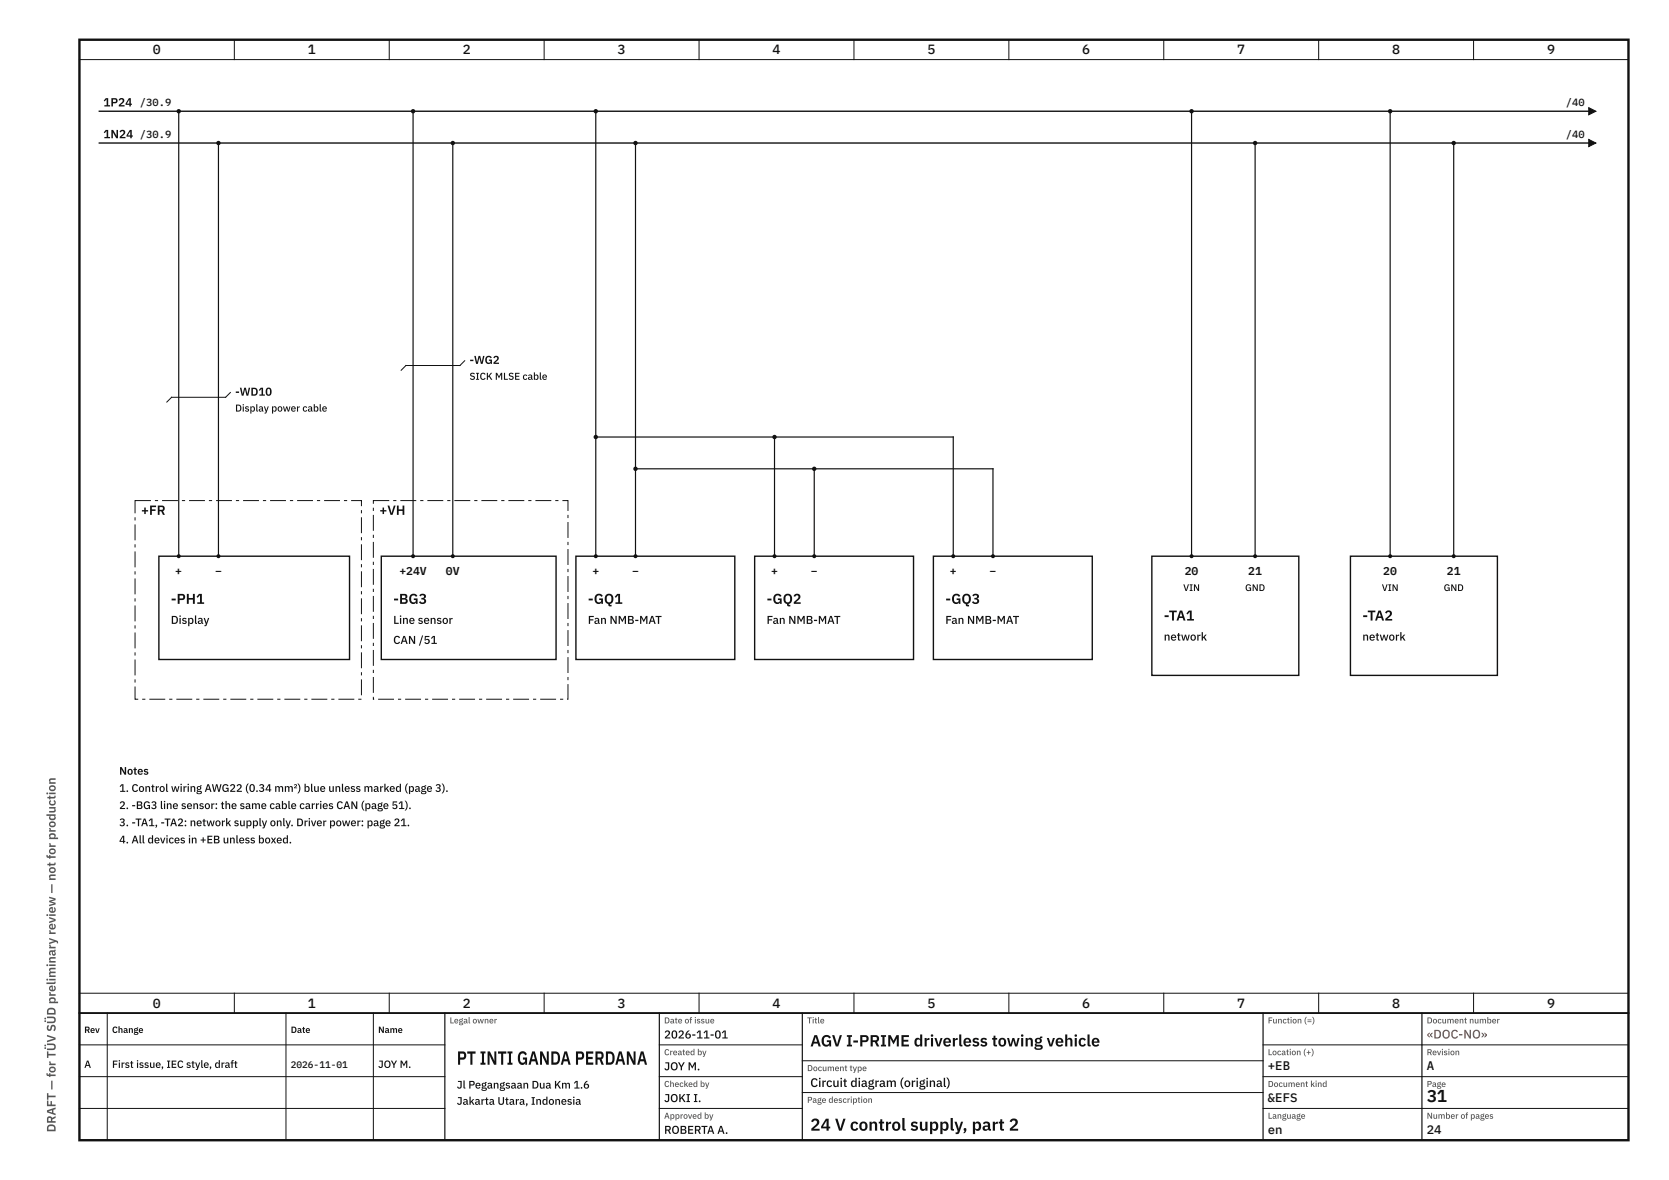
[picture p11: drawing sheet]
<svg xmlns="http://www.w3.org/2000/svg" width="420mm" height="297mm" viewBox="0 0 420 297" stroke-linecap="round" stroke-linejoin="round" font-family="sans-serif">
<path d="M20 10h390v277h-390z" fill="none" stroke="#111" stroke-width=".6"/>
<g fill="none" stroke="#111" stroke-width=".25">
<path d="M20 15h390M59 10v5M98 10v5M137 10v5M176 10v5M215 10v5M254 10v5M293 10v5M332 10v5M371 10v5M20 250h390M20 255h390"/>
<path d="M27 255v32M59 250v5M72 255v32M94 255v32M98 250v5M137 250v5M176 250v5M215 250v5M254 250v5M293 250v5M332 250v5M371 250v5"/>
<path d="M20 263h92M20 271h92M20 279h92M166 263h36M166 271h36M166 279h36M202 267h116M202 275h116M318 263h92M318 271h92M318 279h92"/>
</g>
<path d="M20 255h390" fill="none" stroke="#111" stroke-width=".45"/>
<path d="M112 255v32M166 255v32M202 255v32M318 255v32M358 255v32" fill="none" stroke="#111" stroke-width=".3"/>
<path d="M25 28h375" fill="none" stroke="#111" stroke-width=".35"/>
<path d="M400 27.1l1.8 .9-1.8 .9z" fill="#111"/>
<path d="M400 27.1l1.8 .9-1.8 .9z" fill="none" stroke="#111" stroke-width=".25"/>
<path d="M25 36h375" fill="none" stroke="#111" stroke-width=".35"/>
<path d="M400 35.1l1.8 .9-1.8 .9z" fill="#111"/>
<path d="M400 35.1l1.8 .9-1.8 .9z" fill="none" stroke="#111" stroke-width=".25"/>
<path d="M45 28v112" fill="none" stroke="#111" stroke-width=".3"/>
<circle cx="45" cy="28" r=".55" fill="#111"/>
<path d="M55 36v104" fill="none" stroke="#111" stroke-width=".3"/>
<circle cx="55" cy="36" r=".55" fill="#111"/>
<path d="M104 28v112" fill="none" stroke="#111" stroke-width=".3"/>
<circle cx="104" cy="28" r=".55" fill="#111"/>
<path d="M114 36v104" fill="none" stroke="#111" stroke-width=".3"/>
<circle cx="114" cy="36" r=".55" fill="#111"/>
<path d="M150 28v112" fill="none" stroke="#111" stroke-width=".3"/>
<circle cx="150" cy="28" r=".55" fill="#111"/>
<path d="M160 36v104" fill="none" stroke="#111" stroke-width=".3"/>
<circle cx="160" cy="36" r=".55" fill="#111"/>
<path d="M300 28v112" fill="none" stroke="#111" stroke-width=".3"/>
<circle cx="300" cy="28" r=".55" fill="#111"/>
<path d="M316 36v104" fill="none" stroke="#111" stroke-width=".3"/>
<circle cx="316" cy="36" r=".55" fill="#111"/>
<path d="M350 28v112" fill="none" stroke="#111" stroke-width=".3"/>
<circle cx="350" cy="28" r=".55" fill="#111"/>
<path d="M366 36v104" fill="none" stroke="#111" stroke-width=".3"/>
<circle cx="366" cy="36" r=".55" fill="#111"/>
<path d="M150 110h90" fill="none" stroke="#111" stroke-width=".3"/>
<g fill="#111">
<circle cx="150" cy="110" r=".55"/>
<circle cx="195" cy="110" r=".55"/>
</g>
<path d="M160 118h90M195 110v30M240 110v30" fill="none" stroke="#111" stroke-width=".3"/>
<g fill="#111">
<circle cx="160" cy="118" r=".55"/>
<circle cx="205" cy="118" r=".55"/>
</g>
<path d="M205 118v22M250 118v22" fill="none" stroke="#111" stroke-width=".3"/>
<path d="M39 125.9h.8v.2h-.8zM40.8 125.9h4v.2h-4zM45.8 125.9h.8v.2h-.8zM47.6 125.9h4v.2h-4zM52.6 125.9h.8v.2h-.8zM54.4 125.9h4v.2h-4zM59.4 125.9h.8v.2h-.8zM61.2 125.9h4v.2h-4zM66.2 125.9h.8v.2h-.8zM68 125.9h4v.2h-4zM73 125.9h.8v.2h-.8zM74.8 125.9h4v.2h-4zM79.8 125.9h.8v.2h-.8zM81.6 125.9h4v.2h-4zM86.6 125.9h.8v.2h-.8zM88.4 125.9h2.7v1.5h-.2l.1-1.4-2.6 .1zM90.9 128.4h.2v.8h-.2zM90.9 130.2h.2v4h-.2zM90.9 135.2h.2v.8h-.2zM90.9 137h.2v4h-.2zM90.9 142h.2v.8h-.2zM90.9 143.8h.2v4h-.2zM90.9 148.8h.2v.8h-.2zM90.9 150.6h.2v4h-.2zM90.9 155.6h.2v.8h-.2zM90.9 157.4h.2v4h-.2zM90.9 162.4h.2v.8h-.2zM90.9 164.2h.2v4h-.2zM90.9 169.2h.2v.8h-.2zM90.9 171h.2v4h-.2zM90.2 175.9h.8v.2h-.8zM85.2 175.9h4v.2h-4zM83.4 175.9h.8v.2h-.8zM78.4 175.9h4v.2h-4zM76.6 175.9h.8v.2h-.8zM71.6 175.9h4v.2h-4zM69.8 175.9h.8v.2h-.8zM64.8 175.9h4v.2h-4zM63 175.9h.8v.2h-.8zM58 175.9h4v.2h-4zM56.2 175.9h.8v.2h-.8zM51.2 175.9h4v.2h-4zM49.4 175.9h.8v.2h-.8zM44.4 175.9h4v.2h-4zM42.6 175.9h.8v.2h-.8zM37.6 175.9h4v.2h-4zM35.8 175.9h.8v.2h-.8zM33.9 172.8h.2l-.1 3.2 .8-.1v.2h-.9zM33.9 171h.2v.8h-.2zM33.9 166h.2v4h-.2zM33.9 164.2h.2v.8h-.2zM33.9 159.2h.2v4h-.2zM33.9 157.4h.2v.8h-.2zM33.9 152.4h.2v4h-.2zM33.9 150.6h.2v.8h-.2zM33.9 145.6h.2v4h-.2zM33.9 143.8h.2v.8h-.2zM33.9 138.8h.2v4h-.2zM33.9 137h.2v.8h-.2zM33.9 132h.2v4h-.2zM33.9 130.2h.2v.8h-.2zM33.9 125.9h4.1v.2l-4-.1 .1 3.2h-.2z" fill="#111"/>
<path d="M40 140h48v26h-48z" fill="#fff"/>
<path d="M40 140h48v26h-48z" fill="none" stroke="#111" stroke-width=".35"/>
<g fill="#111">
<path d="M99 125.9h.8v.2h-.8zM100.8 125.9h4v.2h-4zM105.8 125.9h.8v.2h-.8zM107.6 125.9h4v.2h-4zM112.6 125.9h.8v.2h-.8zM114.4 125.9h4v.2h-4zM119.4 125.9h.8v.2h-.8zM121.2 125.9h4v.2h-4zM126.2 125.9h.8v.2h-.8zM128 125.9h4v.2h-4zM133 125.9h.8v.2h-.8zM134.8 125.9h4v.2h-4zM139.8 125.9h.8v.2h-.8zM141.6 125.9h1.5v2.7h-.2l.1-2.6-1.4 .1zM142.9 129.6h.2v.8h-.2zM142.9 131.4h.2v4h-.2zM142.9 136.4h.2v.8h-.2zM142.9 138.2h.2v4h-.2zM142.9 143.2h.2v.8h-.2zM142.9 145h.2v4h-.2zM142.9 150h.2v.8h-.2zM142.9 151.8h.2v4h-.2zM142.9 156.8h.2v.8h-.2zM142.9 158.6h.2v4h-.2zM142.9 163.6h.2v.8h-.2zM142.9 165.4h.2v4h-.2zM142.9 170.4h.2v.8h-.2zM142.9 172.2h.2v3.9h-.3v-.2l.2 .1zM141 175.9h.8v.2h-.8zM136 175.9h4v.2h-4zM134.2 175.9h.8v.2h-.8zM129.2 175.9h4v.2h-4zM127.4 175.9h.8v.2h-.8zM122.4 175.9h4v.2h-4zM120.6 175.9h.8v.2h-.8zM115.6 175.9h4v.2h-4zM113.8 175.9h.8v.2h-.8zM108.8 175.9h4v.2h-4zM107 175.9h.8v.2h-.8zM102 175.9h4v.2h-4zM100.2 175.9h.8v.2h-.8zM95.2 175.9h4v.2h-4zM93.9 175.4h.2l-.1 .6 .2-.1v.2h-.3zM93.9 170.4h.2v4h-.2zM93.9 168.6h.2v.8h-.2zM93.9 163.6h.2v4h-.2zM93.9 161.8h.2v.8h-.2zM93.9 156.8h.2v4h-.2zM93.9 155h.2v.8h-.2zM93.9 150h.2v4h-.2zM93.9 148.2h.2v.8h-.2zM93.9 143.2h.2v4h-.2zM93.9 141.4h.2v.8h-.2zM93.9 136.4h.2v4h-.2zM93.9 134.6h.2v.8h-.2zM93.9 129.6h.2v4h-.2zM93.9 127.8h.2v.8h-.2zM93.9 125.9h4.1v.2l-4-.1 .1 .8h-.2z"/>
<circle cx="45" cy="140" r=".5"/>
<circle cx="55" cy="140" r=".5"/>
</g>
<path d="M96 140h44v26h-44z" fill="#fff"/>
<path d="M96 140h44v26h-44z" fill="none" stroke="#111" stroke-width=".35"/>
<g fill="#111">
<circle cx="104" cy="140" r=".5"/>
<circle cx="114" cy="140" r=".5"/>
</g>
<path d="M145 140h40v26h-40z" fill="#fff"/>
<path d="M145 140h40v26h-40z" fill="none" stroke="#111" stroke-width=".35"/>
<g fill="#111">
<circle cx="150" cy="140" r=".5"/>
<circle cx="160" cy="140" r=".5"/>
</g>
<path d="M190 140h40v26h-40z" fill="#fff"/>
<path d="M190 140h40v26h-40z" fill="none" stroke="#111" stroke-width=".35"/>
<g fill="#111">
<circle cx="195" cy="140" r=".5"/>
<circle cx="205" cy="140" r=".5"/>
</g>
<path d="M235 140h40v26h-40z" fill="#fff"/>
<path d="M235 140h40v26h-40z" fill="none" stroke="#111" stroke-width=".35"/>
<g fill="#111">
<circle cx="240" cy="140" r=".5"/>
<circle cx="250" cy="140" r=".5"/>
</g>
<path d="M290 140h37v30h-37z" fill="#fff"/>
<path d="M290 140h37v30h-37z" fill="none" stroke="#111" stroke-width=".35"/>
<g fill="#111">
<circle cx="300" cy="140" r=".5"/>
<circle cx="316" cy="140" r=".5"/>
</g>
<path d="M340 140h37v30h-37z" fill="#fff"/>
<path d="M340 140h37v30h-37z" fill="none" stroke="#111" stroke-width=".35"/>
<g fill="#111">
<circle cx="350" cy="140" r=".5"/>
<circle cx="366" cy="140" r=".5"/>
</g>
<path d="M58 98.8l-1.2 1.2h-13.6l-1.2 1.2M117 90.8l-1.2 1.2h-13.6l-1.2 1.2" fill="none" stroke="#111" stroke-width=".25"/>
<text font-size="4.8" fill="#111" x="115" y="268">PT INTI GANDA PERDANA</text>
<g font-size="4.3" fill="#111">
<text x="359.2" y="277.4">31</text>
<text x="204" y="284.6">24 V control supply, part 2</text>
</g>
<text font-size="4.1" fill="#111" x="204" y="263.4">AGV I-PRIME driverless towing vehicle</text>
<g font-size="3.6" fill="#111">
<text x="43" y="152">-PH1</text>
<text x="99" y="152">-BG3</text>
<text x="148" y="152">-GQ1</text>
<text x="193" y="152">-GQ2</text>
<text x="238" y="152">-GQ3</text>
<text x="293" y="156.2">-TA1</text>
<text x="343" y="156.2">-TA2</text>
</g>
<g font-size="3.4" fill="#111">
<text x="38.5" y="13.6">0</text>
<text x="77.5" y="13.6">1</text>
<text x="116.5" y="13.6">2</text>
<text x="155.5" y="13.6">3</text>
<text x="194.5" y="13.6">4</text>
<text x="233.5" y="13.6">5</text>
<text x="272.5" y="13.6">6</text>
<text x="311.5" y="13.6">7</text>
<text x="350.5" y="13.6">8</text>
<text x="389.5" y="13.6">9</text>
<text x="35.5" y="129.6">+FR</text>
<text x="95.5" y="129.6">+VH</text>
<text x="38.5" y="253.6">0</text>
<text x="77.5" y="253.6">1</text>
<text x="116.5" y="253.6">2</text>
<text x="155.5" y="253.6">3</text>
<text x="194.5" y="253.6">4</text>
<text x="233.5" y="253.6">5</text>
<text x="272.5" y="253.6">6</text>
<text x="311.5" y="253.6">7</text>
<text x="350.5" y="253.6">8</text>
<text x="389.5" y="253.6">9</text>
</g>
<text font-size="3.1" fill="#c0392b" x="359.2" y="261.4">«DOC-NO»</text>
<g font-size="3.1" fill="#111">
<text x="319.2" y="269.4">+EB</text>
<text x="359.2" y="269.4">A</text>
<text x="204" y="273.6">Circuit diagram (original)</text>
<text x="319.2" y="277.4">&amp;EFS</text>
<text x="319.2" y="285.4">en</text>
<text x="359.2" y="285.4">24</text>
</g>
<text font-size="3.1" fill="#555" x="14" y="285" transform="rotate(-90 14 285)">DRAFT — for TÜV SÜD preliminary review — not for production</text>
<g font-size="3" fill="#111">
<text x="26" y="26.8">1P24</text>
<text x="26" y="34.8">1N24</text>
</g>
<g font-size="2.9" fill="#111">
<text x="118.2" y="91.6">-WG2</text>
<text x="59.2" y="99.6">-WD10</text>
<text x="44.1" y="144.8">+</text>
<text x="54.1" y="144.8">−</text>
<text x="100.5" y="144.8">+24V</text>
<text x="112.3" y="144.8">0V</text>
<text x="149.1" y="144.8">+</text>
<text x="159.1" y="144.8">−</text>
<text x="194.1" y="144.8">+</text>
<text x="204.1" y="144.8">−</text>
<text x="239.1" y="144.8">+</text>
<text x="249.1" y="144.8">−</text>
<text x="298.3" y="144.8">20</text>
<text x="314.3" y="144.8">21</text>
<text x="348.3" y="144.8">20</text>
<text x="364.3" y="144.8">21</text>
<text x="43" y="157">Display</text>
<text x="99" y="157">Line sensor</text>
<text x="148" y="157">Fan NMB-MAT</text>
<text x="193" y="157">Fan NMB-MAT</text>
<text x="238" y="157">Fan NMB-MAT</text>
<text x="293" y="161.2">network</text>
<text x="343" y="161.2">network</text>
<text x="99" y="162.1">CAN /51</text>
<text x="167.2" y="261.4">2026-11-01</text>
<text x="167.2" y="269.4">JOY M.</text>
<text x="167.2" y="277.4">JOKI I.</text>
<text x="167.2" y="285.4">ROBERTA A.</text>
</g>
<g font-size="2.8" fill="#111">
<text x="30" y="195">Notes</text>
<text x="30" y="199.3">1. Control wiring AWG22 (0.34 mm²) blue unless marked (page 3).</text>
<text x="30" y="203.6">2. -BG3 line sensor: the same cable carries CAN (page 51).</text>
<text x="30" y="208">3. -TA1, -TA2: network supply only. Driver power: page 21.</text>
<text x="30" y="212.3">4. All devices in +EB unless boxed.</text>
<text x="115" y="274">Jl Pegangsaan Dua Km 1.6</text>
<text x="115" y="278.1">Jakarta Utara, Indonesia</text>
</g>
<g font-size="2.6" fill="#111">
<text x="35.2" y="26.8">/30.9</text>
<text x="394.2" y="26.8">/40</text>
<text x="35.2" y="34.8">/30.9</text>
<text x="394.2" y="34.8">/40</text>
<text x="21.2" y="268.8">A</text>
<text x="28.2" y="268.8">First issue, IEC style, draft</text>
<text x="95.2" y="268.8">JOY M.</text>
</g>
<g font-size="2.5" fill="#111">
<text x="118.2" y="95.6">SICK MLSE cable</text>
<text x="59.2" y="103.6">Display power cable</text>
</g>
<g font-size="2.4" fill="#111">
<text x="297.9" y="148.8">VIN</text>
<text x="313.5" y="148.8">GND</text>
<text x="347.9" y="148.8">VIN</text>
<text x="363.5" y="148.8">GND</text>
<text x="73.2" y="268.8">2026-11-01</text>
</g>
<g font-size="2.3" fill="#111">
<text x="21.2" y="260">Rev</text>
<text x="28.2" y="260">Change</text>
<text x="73.2" y="260">Date</text>
<text x="95.2" y="260">Name</text>
</g>
<g font-size="2.2" fill="#555">
<text x="113.2" y="257.6">Legal owner</text>
<text x="167.2" y="257.6">Date of issue</text>
<text x="203.2" y="257.6">Title</text>
<text x="319.2" y="257.6">Function (=)</text>
<text x="359.2" y="257.6">Document number</text>
<text x="167.2" y="265.6">Created by</text>
<text x="203.2" y="269.6">Document type</text>
<text x="319.2" y="265.6">Location (+)</text>
<text x="359.2" y="265.6">Revision</text>
<text x="167.2" y="273.6">Checked by</text>
<text x="319.2" y="273.6">Document kind</text>
<text x="359.2" y="273.6">Page</text>
<text x="167.2" y="281.6">Approved by</text>
<text x="203.2" y="277.6">Page description</text>
<text x="319.2" y="281.6">Language</text>
<text x="359.2" y="281.6">Number of pages</text>
</g>
</svg>
